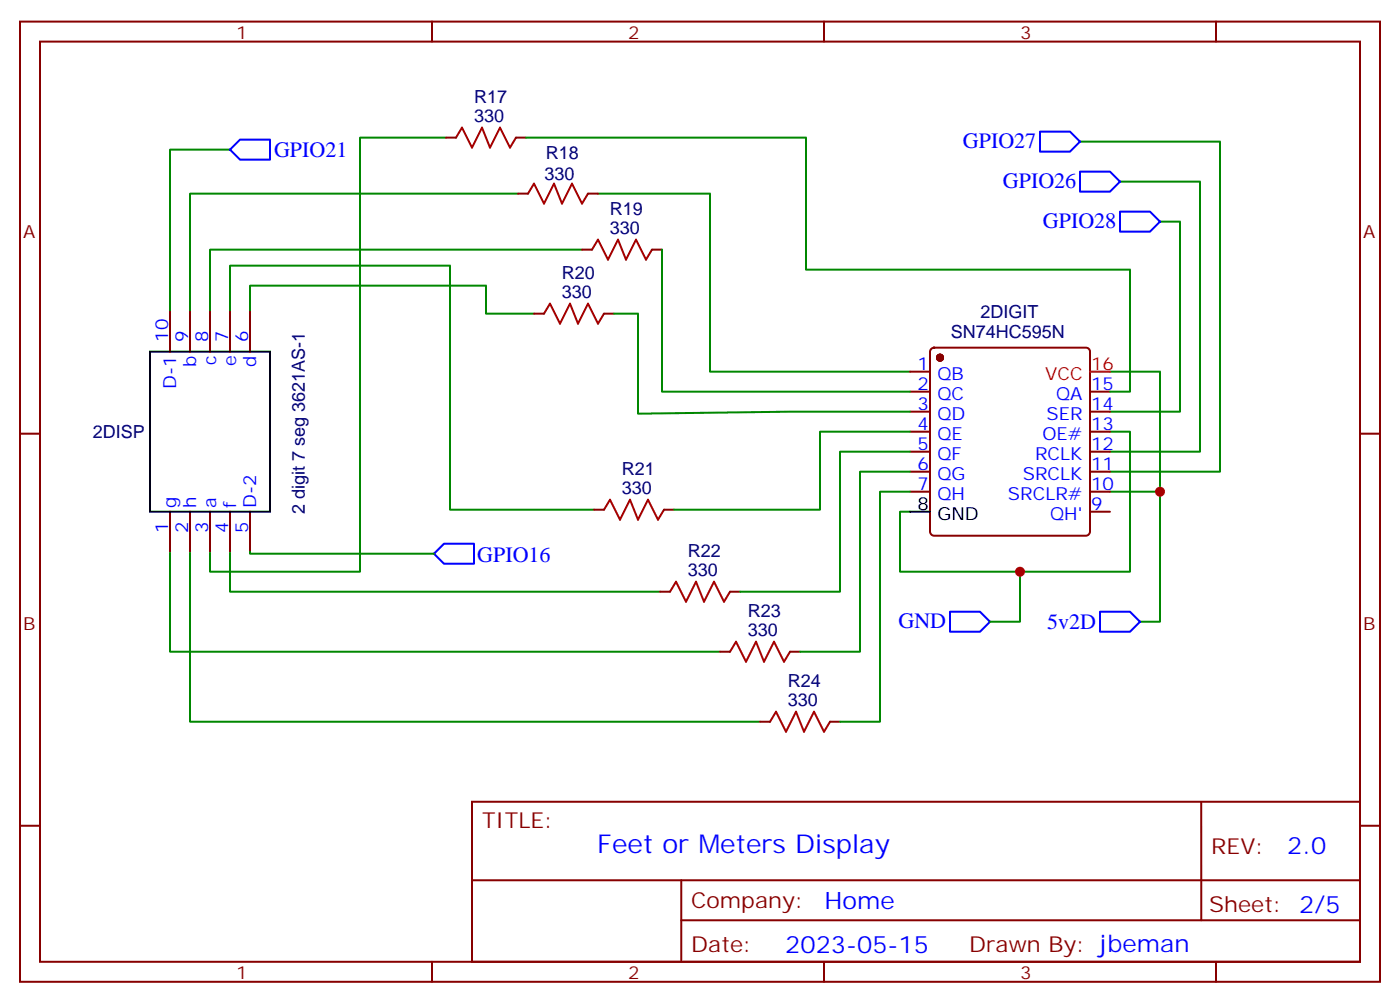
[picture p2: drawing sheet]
<svg xmlns="http://www.w3.org/2000/svg" width="247mm" height="177mm" viewBox="0 0 247 177" stroke-linecap="round" stroke-linejoin="round" font-family="sans-serif">
<g fill="none" stroke="#870000" stroke-width=".35">
<path d="M3.5 3.8h239.9v169.3h-239.9zM7.1 7.3h232.8v162.3h-232.8zM76.2 3.8v3.5M145.3 3.8v3.5M214.5 3.8v3.5M78.7 24.3h1.7M91 24.3h1.8M91.4 34.1h1.7M103.7 34.1h1.8M30 55v7M33.5 55v7M37 55v7"/>
<path d="M40.6 55v7M44.1 55v7M94.2 55.3h1.8M102.7 44h1.7M106.5 55.3h1.8M115 44h1.8M3.5 76.5h3.6M160.5 65.5h3.5M160.5 69.1h3.5M160.5 72.6h3.5M160.5 76.1h3.5M160.5 79.7h3.5"/>
<path d="M164.3 61.5l.4-.2h26.9a.71 .71 0 0 1 .7 .7v31.8a.76 .76 0 0 1-.7 .7h-26.9a.76 .76 0 0 1-.7-.7v-31.8zM192.3 69.1h3.5M192.3 72.6h3.5M192.3 76.1h3.5M192.3 79.7h3.5M239.9 76.5h3.5M30 90.2v7.1M33.5 90.2v7.1M37 90.2v7.1M40.6 90.2v7.1M44.1 90.2v7.1M104.8 89.9h1.7"/>
<path d="M117.1 89.9h1.8M160.5 83.2h3.5M160.5 86.7h3.5M192.3 83.2h3.5M192.3 86.7h3.5M192.3 90.2h3.5M116.4 104.4h1.8M127 114.9h1.8M128.8 104.4h1.7M139.3 114.9h1.8M134.1 127.3h1.7M146.4 127.3h1.8"/>
<path d="M3.5 145.6h3.6M83.3 141.4h156.6v28.2h-156.6zM83.3 155.2h156.5M120.2 155.2v14.2M211.9 141.4v20.9M239.9 145.6h3.5M76.2 169.6v3.5M120.2 162.3h119.6M145.3 169.6v3.5M214.5 169.6v3.5"/>
</g>
<g fill="none" stroke="#008700" stroke-width=".35">
<path d="M40.6 26.4h-10.6v28.6M78.7 24.3h-15.2v76.5h-26.5v-3.5M91.4 34.1h-57.9v20.9M92.8 24.3h49.4v23.3h57.1v21.5h-3.5M105.5 34.1h19.7v31.4h35.3M190.5 25h24.7v58.2h-19.4M197.6 32h14.1v47.7h-15.9M204.6 39.1h3.5v33.5h-12.3M40.6 55v-8.2h38.8v43.1h25.4M44.1 55v-4.6h41.6v4.9h8.5M102.7 44h-65.7v11M108.3 55.3h4.2v17.7l26.8-.4h21.2"/>
<path d="M116.8 44v25.1h43.7M160.5 76.1h-15.9v13.8h-25.7M160.5 79.7h-12.3v24.7h-17.7M195.8 76.1h3.5v24.7h-19.4v8.8h-5.3M195.8 65.5h8.8v44.1h-3.5M30 97.3v17.6h97M33.5 97.3v30h100.6M40.6 97.3v7.1h75.8M44.1 97.3v.3h32.5M160.5 90.2h-1.8v10.6h21.2M160.5 83.2h-8.8v31.7h-10.6M160.5 86.7h-5.3v40.6h-7"/>
<path d="M195.8 86.7h8.8"/>
</g>
<path d="M40.6 26.4l1.7-1.8h5.3v3.6h-5.3zM183.4 23.2h5.3l1.8 1.8-1.8 1.7h-5.3zM190.5 30.3h5.3l1.8 1.7-1.8 1.8h-5.3zM197.6 37.3h5.2l1.8 1.8-1.8 1.8h-5.2zM76.6 97.6l1.7-1.7h5.3v3.5h-5.3zM167.6 107.9h5.3l1.7 1.7-1.7 1.8h-5.3zM194 107.9h5.3l1.8 1.7-1.8 1.8h-5.3z" fill="none" stroke="#00f" stroke-width=".35"/>
<path d="M80.4 24.3l1.1-1.8 1.8 3.5 1.7-3.5 1.4 3.5 1.8-3.5 1.8 3.5 1-1.7M93.1 34.1l1.1-1.7 1.8 3.5 1.7-3.5 1.4 3.5 1.8-3.5 1.8 3.5 1-1.8M96 55.3l1-1.7 1.8 3.5 1.7-3.5 1.5 3.5 1.7-3.5 1.8 3.5 1-1.8M104.4 44l1.1-1.7 1.7 3.5 1.8-3.5 1.4 3.5 1.8-3.5 1.7 3.5 1.1-1.8M106.5 89.9l1.1-1.8 1.8 3.6 1.7-3.6 1.4 3.6 1.8-3.6 1.8 3.6 1-1.8M118.2 104.4l1-1.8 1.8 3.5 1.8-3.5 1.4 3.5 1.7-3.5 1.8 3.5 1.1-1.7M128.8 114.9l1-1.7 1.8 3.5 1.7-3.5 1.5 3.5 1.7-3.5 1.8 3.5 1-1.8M135.8 127.3l1.1-1.8 1.7 3.5 1.8-3.5 1.4 3.5 1.8-3.5 1.7 3.5 1.1-1.7" fill="none" stroke="#a10000" stroke-width=".35"/>
<circle cx="165.8" cy="63.1" r=".53" fill="#870000" stroke="#870000" stroke-width=".35"/>
<path d="M26.5 62h21.1v28.2h-21.1zM160.5 90.2h3.5" fill="none" stroke="#000" stroke-width=".35"/>
<path d="M192.3 65.5h3.5" fill="none" stroke="#f00" stroke-width=".35"/>
<g fill="#c00">
<circle cx="179.9" cy="100.8" r=".88"/>
<circle cx="204.6" cy="86.7" r=".88"/>
</g>
<text font-size="4.6" fill="#00f" x="105.3" y="150.4">Feet or Meters Display</text>
<g font-size="4.2" fill="#00f">
<text x="227.1" y="150.7">2.0</text>
<text x="145.4" y="160.2">Home</text>
<text x="138.5" y="168">2023-05-15</text>
</g>
<g font-size="3.9" fill="#00f">
<text x="48.3" y="27.7">GPIO21</text>
<text x="169.9" y="26.1">GPIO27</text>
<text x="176.9" y="33.2">GPIO26</text>
<text x="184" y="40.3">GPIO28</text>
<text x="84.2" y="99.1">GPIO16</text>
<text x="158.5" y="110.8">GND</text>
<text x="184.7" y="110.9">5v2D</text>
</g>
<g font-size="3.9" fill="#800">
<text x="85" y="146">TITLE:</text>
<text x="213.6" y="150.7">REV:</text>
<text x="121.9" y="160.2">Company:</text>
<text x="213.3" y="160.8">Sheet: 2/5</text>
<text x="121.9" y="167.9">Date:</text>
<text x="171" y="167.9">Drawn By: jbeman</text>
</g>
<g font-size="3.2" fill="#800">
<text x="41.6" y="6.8">1</text>
<text x="110.8" y="6.8">2</text>
<text x="179.9" y="6.8">3</text>
<text x="4.1" y="41.9">A</text>
<text x="240.4" y="41.9">A</text>
<text x="4.1" y="111.1">B</text>
<text x="240.4" y="111.1">B</text>
<text x="41.6" y="172.6">1</text>
<text x="110.8" y="172.6">2</text>
<text x="179.9" y="172.6">3</text>
</g>
<g font-size="3.2" fill="#000080">
<text x="83.6" y="21.4">330</text>
<text x="83.6" y="18.2">R17</text>
<text x="96.3" y="28.1">R18</text>
<text x="96" y="31.7">330</text>
<text x="107.6" y="41.2">330</text>
<text x="107.6" y="38">R19</text>
<text x="99.1" y="52.5">330</text>
<text x="99.1" y="49.3">R20</text>
<text x="167.7" y="59.5">SN74HC595N</text>
<text x="173" y="56">2DIGIT</text>
<text x="16.4" y="77.3">2DISP</text>
<text x="109.7" y="83.8">R21</text>
<text x="109.7" y="87.1">330</text>
<text x="53.8" y="90.7" transform="rotate(-90 53.8 90.7)">2 digit 7 seg 3621AS-1</text>
<text x="121.4" y="101.5">330</text>
<text x="121.4" y="98.3">R22</text>
<text x="131.9" y="112.1">330</text>
<text x="131.9" y="108.9">R23</text>
<text x="139" y="124.5">330</text>
<text x="139" y="121.2">R24</text>
</g>
<g font-size="3.2" fill="#00f">
<text x="29.6" y="60.3" transform="rotate(-90 29.6 60.3)">10</text>
<text x="33.2" y="60.3" transform="rotate(-90 33.2 60.3)">9</text>
<text x="34.6" y="64.7" transform="rotate(-90 34.6 64.7)">b</text>
<text x="36.7" y="60.3" transform="rotate(-90 36.7 60.3)">8</text>
<text x="38.1" y="64.4" transform="rotate(-90 38.1 64.4)">c</text>
<text x="40.2" y="60.3" transform="rotate(-90 40.2 60.3)">7</text>
<text x="41.6" y="64.6" transform="rotate(-90 41.6 64.6)">e</text>
<text x="43.7" y="60.3" transform="rotate(-90 43.7 60.3)">6</text>
<text x="45.2" y="64.7" transform="rotate(-90 45.2 64.7)">d</text>
<text x="161.9" y="65.2">1</text>
<text x="31" y="68.6" transform="rotate(-90 31 68.6)">D-1</text>
<text x="161.9" y="68.7">2</text>
<text x="165.3" y="67">QB</text>
<text x="165.3" y="70.5">QC</text>
<text x="186.3" y="70.5">QA</text>
<text x="192.4" y="68.7">15</text>
<text x="161.9" y="72.2">3</text>
<text x="161.9" y="75.8">4</text>
<text x="165.3" y="74">QD</text>
<text x="165.3" y="77.5">QE</text>
<text x="183.9" y="77.5">OE#</text>
<text x="184.6" y="74">SER</text>
<text x="192.4" y="75.8">13</text>
<text x="192.4" y="72.2">14</text>
<text x="161.9" y="79.3">5</text>
<text x="161.9" y="82.8">6</text>
<text x="165.3" y="81.1">QF</text>
<text x="182.6" y="81.1">RCLK</text>
<text x="192.4" y="82.8">11</text>
<text x="192.4" y="79.3">12</text>
<text x="31" y="89.5" transform="rotate(-90 31 89.5)">g</text>
<text x="34.6" y="89.5" transform="rotate(-90 34.6 89.5)">h</text>
<text x="38.1" y="89.5" transform="rotate(-90 38.1 89.5)">a</text>
<text x="41.6" y="89.5" transform="rotate(-90 41.6 89.5)">f</text>
<text x="45.2" y="89.5" transform="rotate(-90 45.2 89.5)">D-2</text>
<text x="161.9" y="86.4">7</text>
<text x="165.3" y="84.6">QG</text>
<text x="165.3" y="88.1">QH</text>
<text x="177.8" y="88.1">SRCLR#</text>
<text x="180.4" y="84.6">SRCLK</text>
<text x="192.4" y="89.9">9</text>
<text x="192.4" y="86.4">10</text>
<text x="29.6" y="94" transform="rotate(-90 29.6 94)">1</text>
<text x="33.2" y="94" transform="rotate(-90 33.2 94)">2</text>
<text x="36.7" y="94" transform="rotate(-90 36.7 94)">3</text>
<text x="40.2" y="94" transform="rotate(-90 40.2 94)">4</text>
<text x="43.7" y="94" transform="rotate(-90 43.7 94)">5</text>
<text x="185.2" y="91.7">QH'</text>
</g>
<g font-size="3.2" fill="#f00">
<text x="192.4" y="65.2">16</text>
<text x="184.4" y="67">VCC</text>
</g>
<g font-size="3.2">
<text x="161.9" y="89.9">8</text>
<text x="165.3" y="91.7">GND</text>
</g>
</svg>
